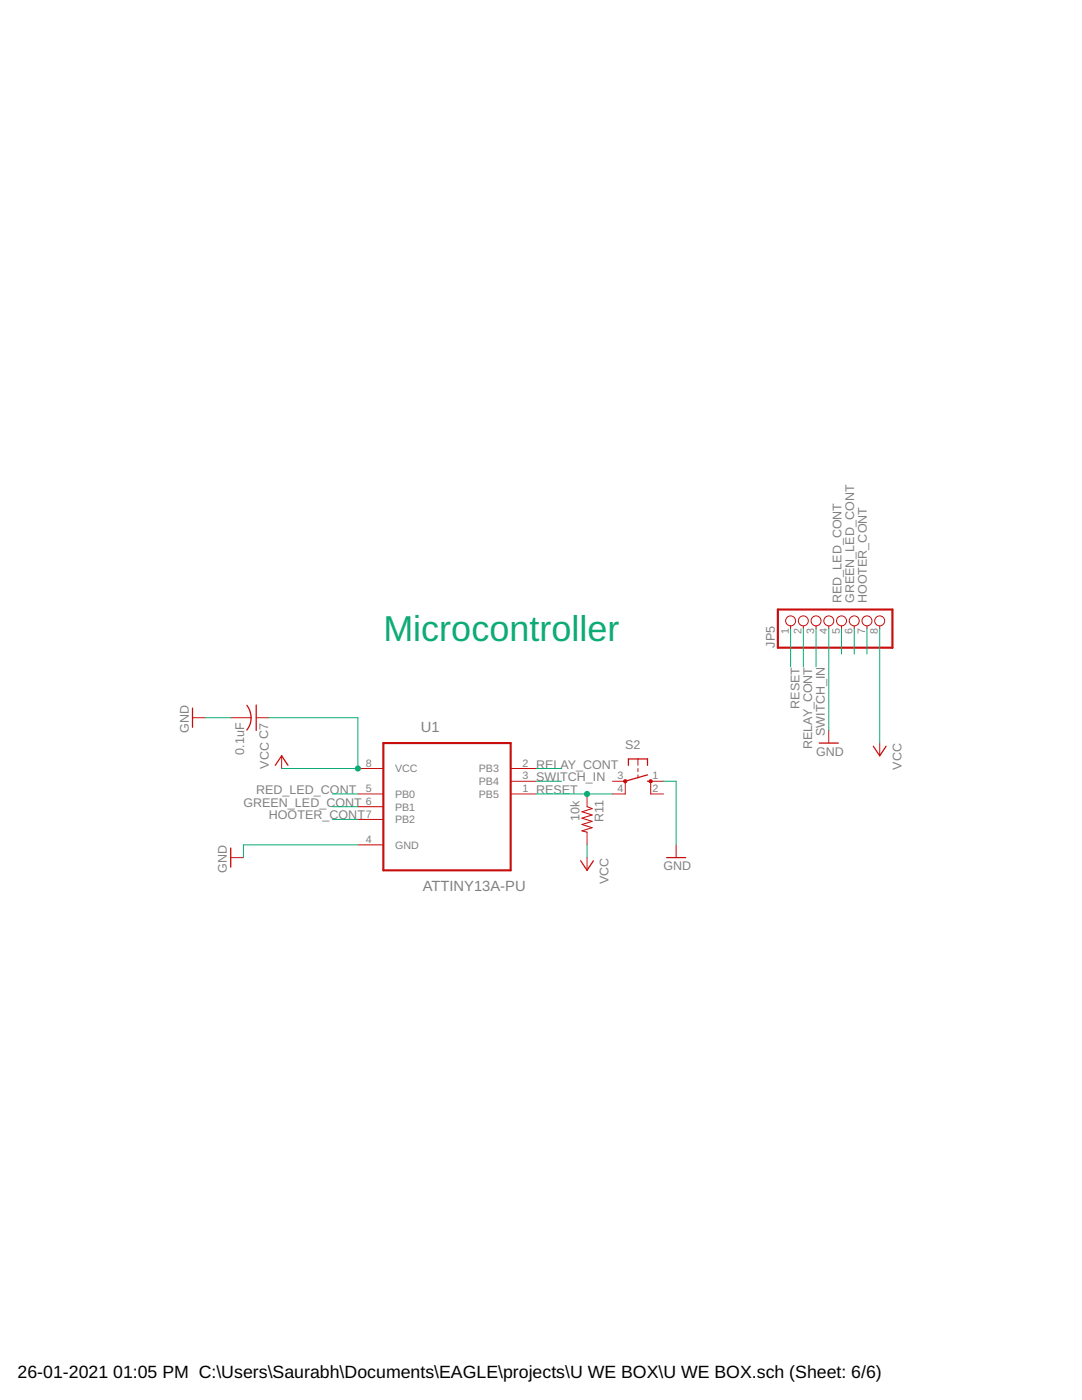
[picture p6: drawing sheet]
<svg xmlns="http://www.w3.org/2000/svg" width="216mm" height="279mm" viewBox="0 0 216 279" stroke-linecap="round" stroke-linejoin="round" font-family="sans-serif">
<path d="M155.2 121.6h22.9v7.7h-22.9zM76.5 148.3h25.4v25.4h-25.4z" fill="none" stroke="#c90d0c" stroke-width=".42"/>
<g fill="none" stroke="#c90d0c" stroke-width=".2">
<path d="M157.8 124.9v.6M160.3 124.9v.6M162.8 124.9v.6M165.4 124.9v.6M167.9 124.9v.6M170.5 124.9v.6M173 124.9v.6M175.5 124.9v.6M38.4 143.2h2.6M46 143.2h4.1M51.1 143.2h2.6M56.2 150.8v2.6"/>
<path d="M71.4 153.4h5.1M71.4 158.5h5.1M101.9 153.4h5.1M101.9 158.5h5.1M101.9 155.9h5.1M117.1 158.5v2.5M122.2 155.9h2.6v2.6h-2.6M127.3 151.5v1.2M127.3 153.4v.6M127.3 154.6v.7M132.4 155.9h-2.6v2.6h2.6M165.4 145.8v2.5"/>
<path d="M175.5 148.3v2.5M46 171.2h2.6M71.4 161h5.1M71.4 163.5h5.1M71.4 168.6h5.1M117.1 166.1v2.5M117.1 171.2v2.5M134.9 168.6v2.6"/>
<circle cx="157.8" cy="123.9" r=".99"/>
<circle cx="160.3" cy="123.9" r=".99"/>
<circle cx="162.8" cy="123.9" r=".99"/>
<circle cx="165.4" cy="123.9" r=".99"/>
<circle cx="167.9" cy="123.9" r=".99"/>
<circle cx="170.5" cy="123.9" r=".99"/>
<circle cx="173" cy="123.9" r=".99"/>
<circle cx="175.5" cy="123.9" r=".99"/>
</g>
<path d="M38.4 141.3v3.8M49.3 140.8a4 4 0 0 1 0 4.9M51.1 140.7v5.1M54.9 152.7l1.3-1.9 1.3 1.9M125.4 152.7v-1.2h3.8v1.2M129.2 155.9h.6M129.2 154.6l-4.4 1.3M163.5 148.3h3.8M174.3 148.9l1.2 1.9 1.3-1.9M46 169.2v3.9M115.9 171.8l1.2 1.9 1.3-1.9M133 171.2h3.8" fill="none" stroke="#c90d0c" stroke-width=".25"/>
<g fill="#c90d0c" stroke="#c90d0c" stroke-width=".2">
<circle cx="124.7" cy="155.9" r=".33"/>
<circle cx="129.8" cy="155.9" r=".33"/>
</g>
<path d="M117.1 161l1.1 .4-2.1 .6 2.1 .6-2.1 .7 2.1 .6-2.1 .6 2.1 .7-2.1 .6 1 .3" fill="none" stroke="#c90d0c" stroke-width=".21"/>
<g fill="none" stroke="#0dab76" stroke-width=".2">
<path d="M157.8 125.5v7.6M160.3 125.5v7.6M162.8 125.5v7.6M165.4 125.5v20.3M167.9 125.5v5M170.5 125.5v5M173 125.5v5M175.5 125.5v22.8M41 143.2h5M53.7 143.2h17.7v10.2h-15.2M66.3 158.5h5.1M107 155.9h5.1"/>
<path d="M107 153.4h5.1M107 158.5h15.2M132.4 155.9h2.5v12.7M66.3 161h5.1M66.3 163.5h5.1M71.4 168.6h-22.8v2.6M117.1 168.6v2.6"/>
</g>
<g fill="#0dab76" stroke="#0dab76" stroke-width=".2">
<circle cx="71.4" cy="153.4" r=".51"/>
<circle cx="117.1" cy="158.5" r=".51"/>
</g>
<text font-size="7.2" fill="#0dab76" x="76.5" y="128">Microcontroller</text>
<g font-size="3.5">
<text x="3.5" y="274.9">26-01-2021</text>
<text x="22.6" y="274.9">01:05 PM C:\Users\Saurabh\Documents\EAGLE\projects\U WE BOX\U WE BOX.sch (Sheet: 6/6)</text>
</g>
<g font-size="2.9" fill="#808080">
<text x="84" y="146.1">U1</text>
<text x="84.3" y="177.9">ATTINY13A-PU</text>
</g>
<g font-size="2.5" fill="#808080">
<text x="167.9" y="120.4" transform="rotate(-90 167.9 120.4)">RED_LED_CONT</text>
<text x="170.5" y="120.4" transform="rotate(-90 170.5 120.4)">GREEN_LED_CONT</text>
<text x="173" y="120.4" transform="rotate(-90 173 120.4)">HOOTER_CONT</text>
<text x="154.6" y="129.3" transform="rotate(-90 154.6 129.3)">JP5</text>
<text x="159.5" y="141.4" transform="rotate(-90 159.5 141.4)">RESET</text>
<text x="37.7" y="146.2" transform="rotate(-90 37.7 146.2)">GND</text>
<text x="124.7" y="149.6">S2</text>
<text x="162.1" y="149.5" transform="rotate(-90 162.1 149.5)">RELAY_CONT</text>
<text x="164.6" y="146.9" transform="rotate(-90 164.6 146.9)">SWITCH_IN</text>
<text x="48.7" y="150.7" transform="rotate(-90 48.7 150.7)">0.1uF</text>
<text x="53.6" y="153.4" transform="rotate(-90 53.6 153.4)">VCC C7</text>
<text x="107" y="153.4">RELAY_CONT</text>
<text x="107" y="155.9">SWITCH_IN</text>
<text x="162.8" y="150.8">GND</text>
<text x="179.9" y="153.6" transform="rotate(-90 179.9 153.6)">VCC</text>
<text x="48.6" y="161">GREEN_LED_CONT</text>
<text x="51.1" y="158.5">RED_LED_CONT</text>
<text x="107" y="158.5">RESET</text>
<text x="53.6" y="163.5">HOOTER_CONT</text>
<text x="115.6" y="163.8" transform="rotate(-90 115.6 163.8)">10k</text>
<text x="120.4" y="164.1" transform="rotate(-90 120.4 164.1)">R11</text>
<text x="132.4" y="173.7">GND</text>
<text x="45.3" y="174.2" transform="rotate(-90 45.3 174.2)">GND</text>
<text x="121.4" y="176.4" transform="rotate(-90 121.4 176.4)">VCC</text>
</g>
<g font-size="2.1" fill="#808080">
<text x="157.4" y="126.4" transform="rotate(-90 157.4 126.4)">1</text>
<text x="159.9" y="126.4" transform="rotate(-90 159.9 126.4)">2</text>
<text x="162.5" y="126.4" transform="rotate(-90 162.5 126.4)">3</text>
<text x="165" y="126.4" transform="rotate(-90 165 126.4)">4</text>
<text x="167.6" y="126.4" transform="rotate(-90 167.6 126.4)">5</text>
<text x="170.1" y="126.4" transform="rotate(-90 170.1 126.4)">6</text>
<text x="172.6" y="126.4" transform="rotate(-90 172.6 126.4)">7</text>
<text x="175.2" y="126.4" transform="rotate(-90 175.2 126.4)">8</text>
<text x="73" y="153">8</text>
<text x="78.8" y="154.1">VCC</text>
<text x="95.5" y="154.1">PB3</text>
<text x="104.2" y="153">2</text>
<text x="104.2" y="155.6">3</text>
<text x="123.2" y="155.6">3</text>
<text x="130.2" y="155.6">1</text>
<text x="73" y="158.1">5</text>
<text x="73" y="160.6">6</text>
<text x="78.8" y="159.2">PB0</text>
<text x="78.8" y="161.8">PB1</text>
<text x="95.5" y="156.7">PB4</text>
<text x="95.5" y="159.2">PB5</text>
<text x="104.2" y="158.1">1</text>
<text x="123.2" y="158.1">4</text>
<text x="130.2" y="158.1">2</text>
<text x="73" y="163.2">7</text>
<text x="78.8" y="164.3">PB2</text>
<text x="73" y="168.3">4</text>
<text x="78.8" y="169.4">GND</text>
</g>
</svg>
